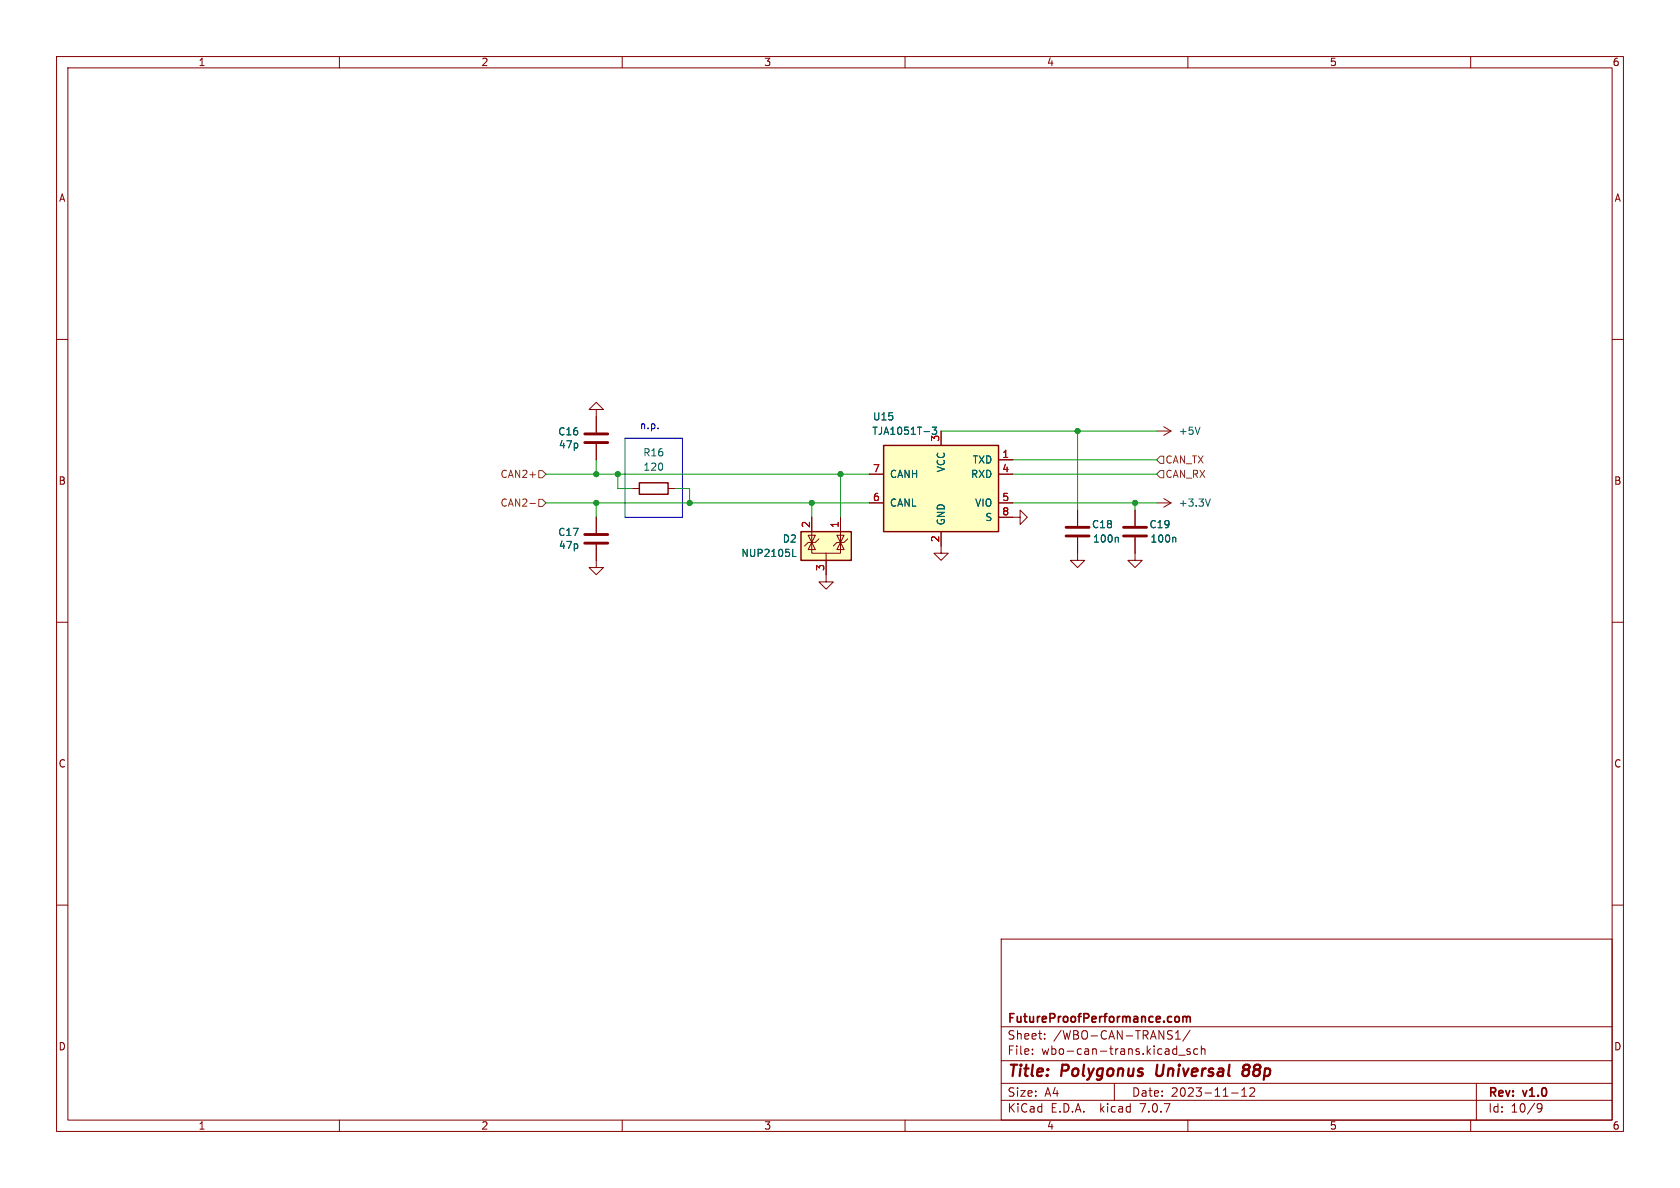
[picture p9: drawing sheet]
<svg xmlns="http://www.w3.org/2000/svg" width="297mm" height="210mm" viewBox="0 0 297 210" stroke-linecap="round" stroke-linejoin="round" font-family="sans-serif">
<g fill="none" stroke="#840000" stroke-width=".18">
<path d="M10 10h277v190h-277zM12 12h273v186h-273zM60 10v2M110 10v2M160 10v2M210 10v2M260 10v2M10 60h2M285 60h2M105.4 72.4h1.3l-1.3-1.3-1.3 1.3h1.3v4.1M105.4 78.5v2.8M166.4 76.2v2.5"/>
<path d="M204.5 76.2h2.5M205.7 75.4l1.3 .8M207 76.2l-1.3 .8M105.4 96.3v4h1.3l-1.3 1.3-1.3-1.3h1.3M105.4 91.4v2.8M111.8 86.4h1.2M118.1 86.4h1.3M142.9 94.6h1.2l-.6 1.3zM143.5 95.9v1.9h5.1v-1.9M143.5 95.9l.6 1.3h-1.2zM143.5 91.4v4.5M144.8 95.3l-.7 .6h-1.2l-.7 .6"/>
<path d="M146 97.8v5.1h1.3l-1.3 1.2-1.2-1.2h1.2M148.6 95.9l.6 1.3h-1.2zM148.6 95.3v.6l-.6-1.3h1.2l-.6 1.3M148.6 91.4v4.5M149.9 95.3l-.7 .6h-1.2l-.7 .6M153.7 83.8h2.5M153.7 88.9h2.5M166.4 94v3.8h1.2l-1.2 1.3-1.3-1.3h1.3M176.5 91.4h3.8v-1.2l1.3 1.2-1.3 1.3v-1.3M176.5 81.3h2.6M176.5 83.8h2.6M176.5 88.9h2.6"/>
<path d="M190.5 95v4.1h1.3l-1.3 1.2-1.3-1.2h1.3M190.5 90.2v2.8M200.7 95v4.1h1.2l-1.2 1.2-1.3-1.2h1.3M200.7 90.2v2.8M204.5 88.9h2.5M205.7 88.1l1.3 .8M207 88.9l-1.3 .8M10 110h2M285 110h2M10 160h2M285 160h2M177 166h108v32h-108z"/>
<path d="M60 198v2M110 198v2M160 198v2M177 194.5h108M177 191.5h108M177 187.5h108M177 181.5h108M182.5 186.3v.1M182.5 185.5v.1M184.7 183.6v.1M184.7 182.8v.1M197 191.5v3"/>
<path d="M207 182.2l.2 .1M207.2 183.1v.5M207.6 185.4l.4 .1M207.8 183.7h.9M207.8 182.6l.4-.4v1.5M208 184.9v1.5M208 186.3l-.4 .1M208.4 186.5h1.1M210 198v2M210.4 185.5l-.4-.1-.2 .2 .1 .2 .5 .2v.3h-.6M210.4 182.1l-1.3 2M211.7 185.5l-.4-.1-.3 .3v.4l.2 .2h.5"/>
<path d="M212.4 185.5l.2-.1 .4 .1v.9M212.4 184.9v1.5M217.7 193.2h1.2M219.5 193.8h.9M219.5 192.7l.5-.4v1.5M221.7 192.4v.5l-.8 .9h.9M260 198v2M261 191.5v6.5M271.7 195.4l.3-.3 .5 .1a.99 .99 0 0 1-.3 1.4h-.3M271.7 195.7l.3 .3h.5l.1-.3"/>
</g>
<path d="M204.6 188.2l-.2 1.6 .3 .4M220.1 189.1a.65 .65 0 0 0-.3 1 .66 .66 0 0 0 .9-.1M220.1 189.1h.4M220.5 189.1l.2 .1M220.6 188.2a.66 .66 0 0 0-.8 .4v.3l.3 .2M220.7 189l-.2 .1" fill="none" stroke="#840000" stroke-width=".4"/>
<path d="M208.2 179.7l.3 .3v.4l-.3 .3M209.1 179.8l.5-.1 .2 .2M209.1 179.7v1M209.8 179.9l.2-.2 .3 .1 .1 .9M209.8 179.9v.8" fill="none" stroke="#840000" stroke-width=".3"/>
<g fill="#ffffc2" stroke="#ffffc2" stroke-width=".18">
<path d="M156.2 78.7h20.3v15.3h-20.3z"/>
<path d="M141.6 94h8.9v5.1h-8.9z"/>
</g>
<path d="M156.2 78.7h20.3v15.3h-20.3zM113 85.3h5.1v2.1h-5.1zM141.6 94h8.9v5.1h-8.9z" fill="none" stroke="#840000" stroke-width=".25"/>
<path d="M164.8 75.5h.8l-.4 .5 .3 .1v.6M212.1 75.5l-.4 1.3M140.1 98.4h.6M197.5 95l.2 .2v.6M207.7 95l.2 .2v.6M214 88.2l-.5 1.3" fill="none" stroke="#006464" stroke-width=".18"/>
<path d="M103.4 78.2h4M103.4 76.7h4M103.4 96h4M103.4 94.5h4M188.5 94.7h4M188.5 93.2h4M198.6 94.7h4.1M198.6 93.2h4.1" fill="none" stroke="#840000" stroke-width=".51"/>
<path d="M93.7 89h1M95.2 88.3h.7l.6 .6-.6 .6h-.7zM95.2 83.2h.7l.6 .6-.6 .7h-.7zM205.1 80.6h.6v1.3h-.6l-.6-.6zM205.1 83.2h.6v1.3h-.6l-.6-.7z" fill="none" stroke="#725600" stroke-width=".18"/>
<path d="M110.5 77.5h10.1v13.9h-10.1z" fill="none" stroke="#0000c2" stroke-width=".18"/>
<g fill="none" stroke="#009600" stroke-width=".18">
<path d="M166.4 76.2h38.1M190.5 76.2v14M96.5 88.9h57.2M96.5 83.8h57.2M105.4 81.3v2.5M105.4 88.9v2.5M109.2 83.8v2.6h2.6M119.4 86.4h2.5v2.5M143.5 88.9v2.5M148.6 83.8v7.6M179.1 88.9h25.4M179.1 83.8h25.4"/>
<path d="M179.1 81.3h25.4M200.7 88.9v1.3"/>
</g>
<g fill="#009600" stroke="#009600" stroke-width=".18">
<circle cx="121.9" cy="88.9" r=".46"/>
<circle cx="105.4" cy="83.8" r=".46"/>
<circle cx="109.2" cy="83.8" r=".46"/>
<circle cx="105.4" cy="88.9" r=".46"/>
<circle cx="143.5" cy="88.9" r=".46"/>
<circle cx="148.6" cy="83.8" r=".46"/>
<circle cx="190.5" cy="76.2" r=".46"/>
<circle cx="200.7" cy="88.9" r=".46"/>
</g>
<g font-size="2.8" fill="#840000">
<text x="178" y="190.9">Title:</text>
<text x="187.7" y="190.9">Polygonus</text>
<text x="205.2" y="190.9">Universal</text>
<text x="221.4" y="190.9">88p</text>
</g>
<g font-size="2.1" fill="#840000">
<text x="178" y="184">Sheet:</text>
<text x="178" y="181.2">FutureProofPerformance.com</text>
<text x="186.2" y="184">/WBO-CAN-TRANS1/</text>
<text x="178" y="186.7">File:</text>
<text x="184.1" y="186.7">wbo-can-trans.kicad_sch</text>
<text x="178" y="196.9">KiCad</text>
<text x="178" y="194.1">Size:</text>
<text x="184.7" y="194.1">A4</text>
<text x="185.7" y="196.9">E.D.A.</text>
<text x="194.6" y="196.9">kicad</text>
<text x="200" y="194.1">Date:</text>
<text x="201.8" y="196.9">7.0.7</text>
<text x="207" y="194.1">2023-11-12</text>
<text x="263" y="194.3">Rev:</text>
<text x="263" y="196.9">Id:</text>
<text x="267.1" y="196.9">10/9</text>
<text x="269.4" y="194.3">v1.0</text>
</g>
<g font-size="1.8" fill="#840000">
<text x="35" y="11.9">1</text>
<text x="85" y="11.9">2</text>
<text x="135" y="11.9">3</text>
<text x="185" y="11.9">4</text>
<text x="235" y="11.9">5</text>
<text x="285" y="11.9">6</text>
<text x="10.3" y="35.9">A</text>
<text x="285.3" y="35.9">A</text>
<text x="10.3" y="85.9">B</text>
<text x="285.3" y="85.9">B</text>
<text x="10.3" y="135.9">C</text>
<text x="285.3" y="135.9">C</text>
<text x="10.3" y="185.9">D</text>
<text x="285.3" y="185.9">D</text>
<text x="35" y="199.9">1</text>
<text x="85" y="199.9">2</text>
<text x="135" y="199.9">3</text>
<text x="185" y="199.9">4</text>
<text x="235" y="199.9">5</text>
<text x="285" y="199.9">6</text>
</g>
<g font-size="1.8" fill="#006464">
<text x="98.6" y="77.2">C16</text>
<text x="154.1" y="77.1">TJA1051T-3</text>
<text x="154.2" y="74.5">U15</text>
<text x="208.3" y="77.1">+5V</text>
<text x="98.7" y="79.5">47p</text>
<text x="113.6" y="80.9">R16</text>
<text x="113.7" y="83.4">120</text>
<text x="167.2" y="83.6" transform="rotate(-90 167.2 83.6)">VCC</text>
<text x="171.9" y="82.1">TXD</text>
<text x="157.2" y="89.8">CANL</text>
<text x="157.2" y="84.7">CANH</text>
<text x="171.6" y="84.7">RXD</text>
<text x="172.3" y="89.8">VIO</text>
<text x="208.3" y="89.8">+3.3V</text>
<text x="98.6" y="94.9">C17</text>
<text x="167.2" y="93" transform="rotate(-90 167.2 93)">GND</text>
<text x="174.1" y="92.3">S</text>
<text x="192.9" y="93.6">C18</text>
<text x="203.1" y="93.6">C19</text>
<text x="98.7" y="97.3">47p</text>
<text x="131" y="98.7">NUP2105L</text>
<text x="138.3" y="96.1">D2</text>
<text x="193.1" y="96.1">100n</text>
<text x="203.3" y="96.1">100n</text>
</g>
<text font-size="1.8" fill="#0000c2" x="113" y="76">n.p.</text>
<g font-size="1.8" fill="#a90000">
<text x="154.2" y="83.6">7</text>
<text x="166.1" y="78.2" transform="rotate(-90 166.1 78.2)">3</text>
<text x="177.1" y="81">1</text>
<text x="177.1" y="83.6">4</text>
<text x="154.2" y="88.6">6</text>
<text x="177.1" y="88.6">5</text>
<text x="143.3" y="93.4" transform="rotate(-90 143.3 93.4)">2</text>
<text x="148.3" y="93.4" transform="rotate(-90 148.3 93.4)">1</text>
<text x="166.1" y="96" transform="rotate(-90 166.1 96)">2</text>
<text x="177.1" y="91.2">8</text>
<text x="145.8" y="101" transform="rotate(-90 145.8 101)">3</text>
</g>
<g font-size="1.8" fill="#725600">
<text x="205.9" y="82.1">CAN_TX</text>
<text x="88.4" y="89.8">CAN2-</text>
<text x="88.4" y="84.7">CAN2+</text>
<text x="205.9" y="84.7">CAN_RX</text>
</g>
</svg>
